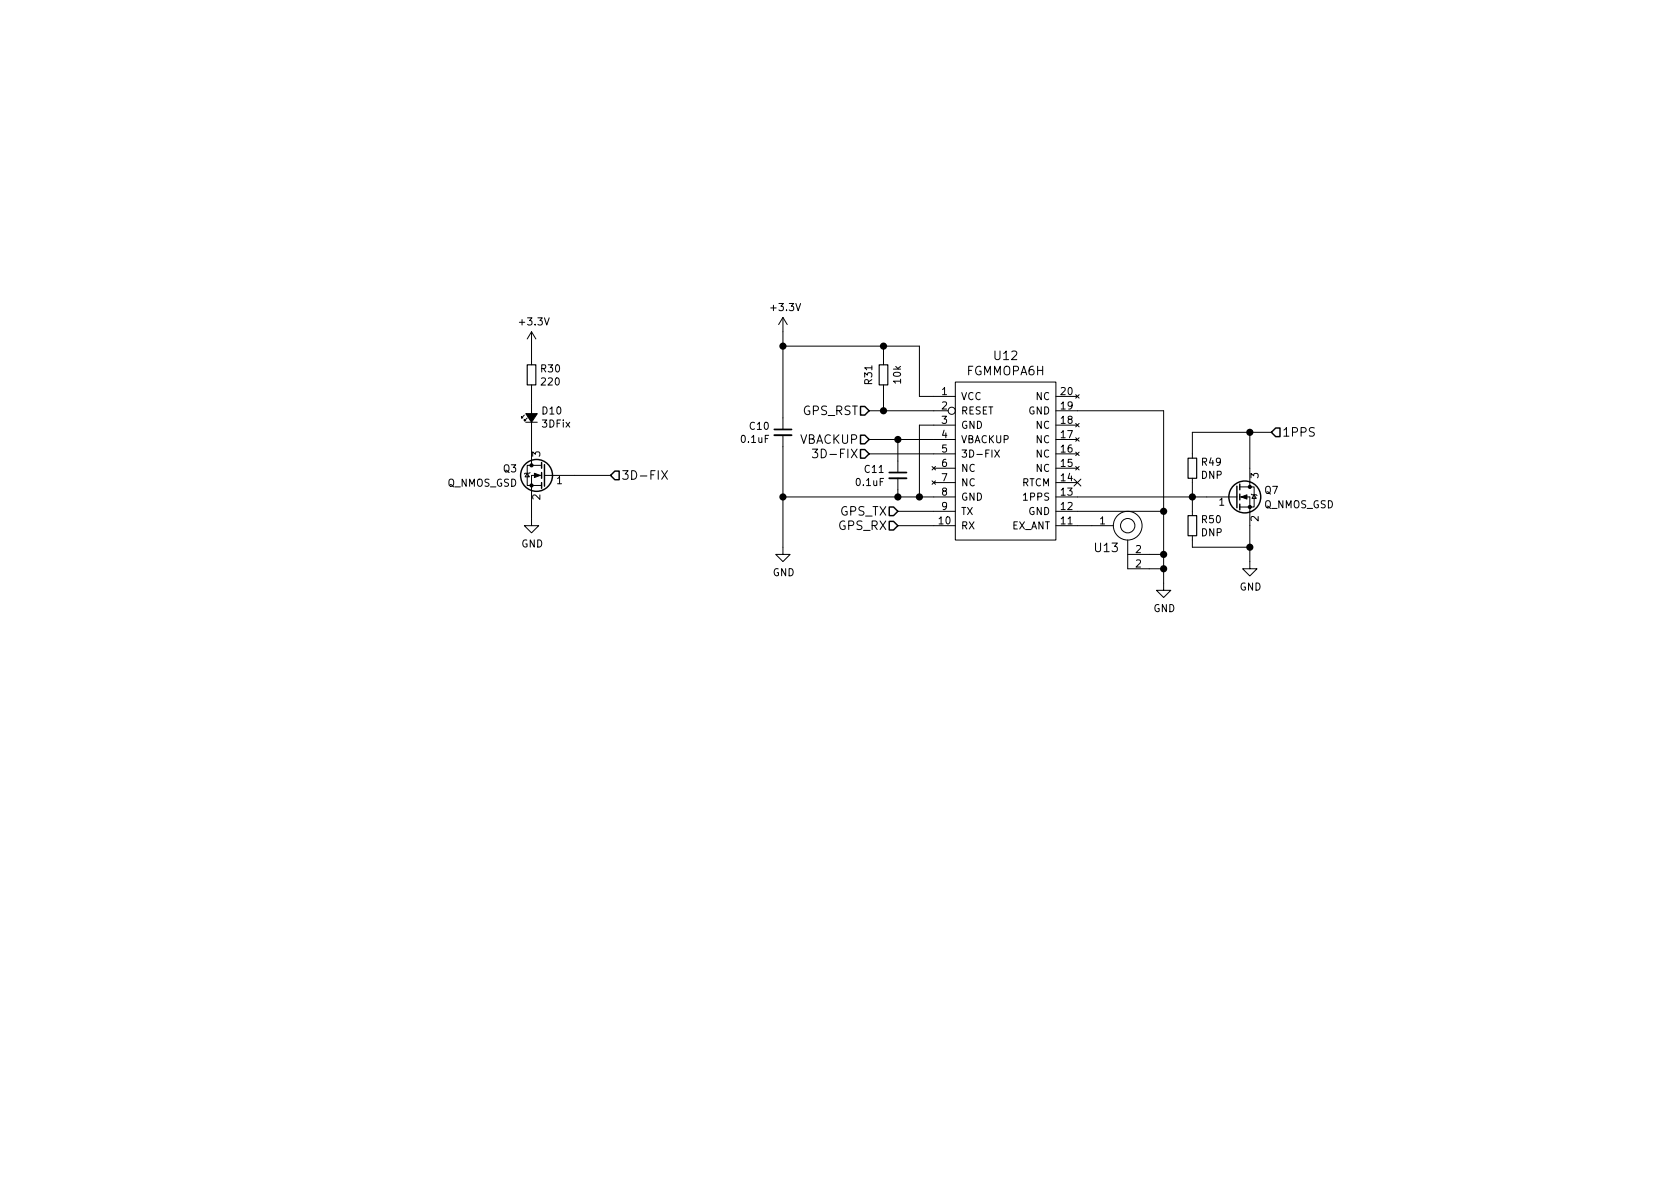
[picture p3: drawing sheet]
EESchema Schematic File Version 2
LIBS:VehicleController-rescue
LIBS:UNCAMotorsports
LIBS:power
LIBS:device
LIBS:transistors
LIBS:conn
LIBS:linear
LIBS:regul
LIBS:74xx
LIBS:cmos4000
LIBS:adc-dac
LIBS:memory
LIBS:xilinx
LIBS:microcontrollers
LIBS:dsp
LIBS:microchip
LIBS:analog_switches
LIBS:motorola
LIBS:texas
LIBS:intel
LIBS:audio
LIBS:interface
LIBS:digital-audio
LIBS:philips
LIBS:display
LIBS:cypress
LIBS:siliconi
LIBS:opto
LIBS:atmel
LIBS:contrib
LIBS:valves
LIBS:Common-Parts-Library-CPL
LIBS:relays
LIBS:SystemBlocks
LIBS:dc-dc
LIBS:Power_Management
LIBS:switches
LIBS:VehicleController-cache
EELAYER 25 0
EELAYER END
$Descr A4 11693 8268
encoding utf-8
Sheet 3 5
Title "Vehicle Controller"
Date "2017-03-11"
Rev "001"
Comp "UNC Asheville Motorsports"
Comment1 ""
Comment2 ""
Comment3 ""
Comment4 ""
$EndDescr
$Comp
L FGMMOPA6H U12
U 1 1
P 6950 3150
F 0 "U12" H 7000 3837 60  0000 C CNN
F 1 "FGMMOPA6H" H 7000 3731 60  0000 C CNN
F 2 "UNCAMotorsports:GPS_16x16" H 6950 3400 60  0001 C CNN
F 3 "" H 6950 3400 60  0000 C CNN
	1    6950 3150
	1    0    0    -1  
$EndComp
$Comp
L C_Small C10
U 1 1
P 5450 3000
F 0 "C10" H 5542 3046 50  0000 L CNN
F 1 "0.1uF" H 5542 2955 50  0000 L CNN
F 2 "Capacitors_SMD:C_0805_HandSoldering" H 5450 3000 50  0001 C CNN
F 3 "" H 5450 3000 50  0000 C CNN
	1    5450 3000
	-1   0    0    -1  
$EndComp
$Comp
L R_Small R31
U 1 1
P 6150 2600
F 0 "R31" V 6250 2600 50  0000 C CNN
F 1 "10k" V 6050 2600 50  0000 C CNN
F 2 "Resistors_SMD:R_0805_HandSoldering" H 6150 2600 50  0001 C CNN
F 3 "" H 6150 2600 50  0000 C CNN
	1    6150 2600
	-1   0    0    1   
$EndComp
$Comp
L GND #PWR051
U 1 1
P 5450 3800
F 0 "#PWR051" H 5450 3550 50  0001 C CNN
F 1 "GND" H 5455 3627 50  0000 C CNN
F 2 "" H 5450 3800 50  0000 C CNN
F 3 "" H 5450 3800 50  0000 C CNN
	1    5450 3800
	1    0    0    -1  
$EndComp
$Comp
L U.FL_Antenna U13
U 1 1
P 7850 3650
F 0 "U13" H 7700 3500 60  0000 C CNN
F 1 "U.FL_Antenna" H 8150 3800 60  0001 C CNN
F 2 "UNCAMotorsports:U.FL-CON" H 7850 3650 60  0001 C CNN
F 3 "" H 7850 3650 60  0000 C CNN
	1    7850 3650
	1    0    0    -1  
$EndComp
$Comp
L GND #PWR052
U 1 1
P 8100 4050
F 0 "#PWR052" H 8100 3800 50  0001 C CNN
F 1 "GND" H 8105 3877 50  0000 C CNN
F 2 "" H 8100 4050 50  0000 C CNN
F 3 "" H 8100 4050 50  0000 C CNN
	1    8100 4050
	1    0    0    -1  
$EndComp
Text HLabel 6050 3150 0    60   Input ~ 0
3D-FIX
Text HLabel 6250 3550 0    60   Input ~ 0
GPS_TX
Text HLabel 6250 3650 0    60   Input ~ 0
GPS_RX
Text HLabel 6050 3050 0    60   Input ~ 0
VBACKUP
$Comp
L +3.3V #PWR053
U 1 1
P 5450 2300
F 0 "#PWR053" H 5450 2150 50  0001 C CNN
F 1 "+3.3V" H 5465 2473 50  0000 C CNN
F 2 "" H 5450 2300 50  0000 C CNN
F 3 "" H 5450 2300 50  0000 C CNN
	1    5450 2300
	1    0    0    -1  
$EndComp
$Comp
L GND #PWR054
U 1 1
P 3700 3600
F 0 "#PWR054" H 3700 3350 50  0001 C CNN
F 1 "GND" H 3705 3427 50  0000 C CNN
F 2 "" H 3700 3600 50  0000 C CNN
F 3 "" H 3700 3600 50  0000 C CNN
	1    3700 3600
	1    0    0    -1  
$EndComp
$Comp
L +3.3V #PWR055
U 1 1
P 3700 2400
F 0 "#PWR055" H 3700 2250 50  0001 C CNN
F 1 "+3.3V" H 3715 2573 50  0000 C CNN
F 2 "" H 3700 2400 50  0000 C CNN
F 3 "" H 3700 2400 50  0000 C CNN
	1    3700 2400
	1    0    0    -1  
$EndComp
$Comp
L R_Small R30
U 1 1
P 3700 2600
F 0 "R30" H 3759 2646 50  0000 L CNN
F 1 "220" H 3759 2555 50  0000 L CNN
F 2 "Resistors_SMD:R_0805_HandSoldering" H 3700 2600 50  0001 C CNN
F 3 "" H 3700 2600 50  0000 C CNN
	1    3700 2600
	1    0    0    -1  
$EndComp
Text HLabel 4250 3300 2    60   Input ~ 0
3D-FIX
Text HLabel 8850 3000 2    60   Input ~ 0
1PPS
Text HLabel 6050 2850 0    60   Input ~ 0
GPS_RST
Wire Wire Line
	5450 2300 5450 2900
Wire Wire Line
	6050 2850 6500 2850
Wire Wire Line
	5450 3100 5450 3800
Wire Wire Line
	5450 3450 6500 3450
Connection ~ 5450 3450
Wire Wire Line
	7600 3650 7500 3650
Wire Wire Line
	8100 3950 8000 3950
Wire Wire Line
	8100 2850 8100 4050
Wire Wire Line
	8000 3850 8100 3850
Connection ~ 8100 3950
Wire Wire Line
	7500 2850 8100 2850
Connection ~ 8100 3850
Wire Wire Line
	7500 3450 8400 3450
Wire Wire Line
	7500 3550 8100 3550
Connection ~ 8100 3550
Wire Wire Line
	6050 3150 6500 3150
Wire Wire Line
	6250 3550 6500 3550
Wire Wire Line
	6250 3650 6500 3650
Wire Wire Line
	6500 2950 6400 2950
Wire Wire Line
	6400 2950 6400 3450
Connection ~ 6400 3450
Wire Wire Line
	6050 3050 6500 3050
Wire Wire Line
	4000 3300 4250 3300
Wire Wire Line
	3700 3600 3700 3500
Wire Wire Line
	3700 3100 3700 3000
Wire Wire Line
	3700 2400 3700 2500
Wire Wire Line
	3700 2700 3700 2800
Wire Wire Line
	6150 2850 6150 2700
Wire Wire Line
	5450 2400 6400 2400
Wire Wire Line
	6400 2400 6400 2750
Wire Wire Line
	6400 2750 6500 2750
Connection ~ 5450 2400
Wire Wire Line
	6150 2500 6150 2400
Connection ~ 6150 2400
Connection ~ 6150 2850
NoConn ~ 7500 3350
$Comp
L C_Small C11
U 1 1
P 6250 3300
F 0 "C11" H 6342 3346 50  0000 L CNN
F 1 "0.1uF" H 6342 3255 50  0000 L CNN
F 2 "Capacitors_SMD:C_0805_HandSoldering" H 6250 3300 50  0001 C CNN
F 3 "" H 6250 3300 50  0000 C CNN
	1    6250 3300
	-1   0    0    -1  
$EndComp
Wire Wire Line
	6250 3200 6250 3050
Connection ~ 6250 3050
Wire Wire Line
	6250 3400 6250 3450
Connection ~ 6250 3450
$Comp
L LED_Small_ALT D10
U 1 1
P 3700 2900
F 0 "D10" V 3746 2832 50  0000 R CNN
F 1 "3DFix" V 3655 2832 50  0000 R CNN
F 2 "LEDs:LED-0805" V 0   0   50  0001 C CNN
F 3 "" V 0   0   50  0001 C CNN
	1    3700 2900
	0    -1   -1   0   
$EndComp
$Comp
L Q_NMOS_GSD Q3
U 1 1
P 3800 3300
F 0 "Q3" H 4000 3350 50  0000 L CNN
F 1 "Q_NMOS_GSD" H 4000 3250 50  0000 L CNN
F 2 "TO_SOT_Packages_SMD:SOT-23_Handsoldering" H 4000 3400 50  0001 C CNN
F 3 "" H 3800 3300 50  0001 C CNN
	1    3800 3300
	-1   0    0    -1  
$EndComp
$Comp
L Q_NMOS_GSD Q7
U 1 1
P 8600 3450
F 0 "Q7" H 8800 3500 50  0000 L CNN
F 1 "Q_NMOS_GSD" H 8800 3400 50  0000 L CNN
F 2 "TO_SOT_Packages_SMD:SOT-23_Handsoldering" H 8800 3550 50  0001 C CNN
F 3 "" H 8600 3450 50  0001 C CNN
	1    8600 3450
	1    0    0    -1  
$EndComp
Wire Wire Line
	8300 3000 8850 3000
Wire Wire Line
	8700 3000 8700 3250
$Comp
L R_Small R49
U 1 1
P 8300 3250
F 0 "R49" H 8359 3296 50  0000 L CNN
F 1 "DNP" H 8359 3205 50  0000 L CNN
F 2 "Resistors_SMD:R_0805_HandSoldering" H 8300 3250 50  0001 C CNN
F 3 "" H 8300 3250 50  0001 C CNN
	1    8300 3250
	1    0    0    -1  
$EndComp
Wire Wire Line
	8300 3150 8300 3000
Connection ~ 8700 3000
Wire Wire Line
	8300 3350 8300 3550
Connection ~ 8300 3450
$Comp
L R_Small R50
U 1 1
P 8300 3650
F 0 "R50" H 8359 3696 50  0000 L CNN
F 1 "DNP" H 8359 3605 50  0000 L CNN
F 2 "Resistors_SMD:R_0805_HandSoldering" H 8300 3650 50  0001 C CNN
F 3 "" H 8300 3650 50  0001 C CNN
	1    8300 3650
	1    0    0    -1  
$EndComp
Wire Wire Line
	8300 3750 8300 3800
Wire Wire Line
	8300 3800 8700 3800
Wire Wire Line
	8700 3650 8700 3900
$Comp
L GND #PWR056
U 1 1
P 8700 3900
F 0 "#PWR056" H 8700 3650 50  0001 C CNN
F 1 "GND" H 8705 3727 50  0000 C CNN
F 2 "" H 8700 3900 50  0000 C CNN
F 3 "" H 8700 3900 50  0000 C CNN
	1    8700 3900
	1    0    0    -1  
$EndComp
Connection ~ 8700 3800
$EndSCHEMATC
